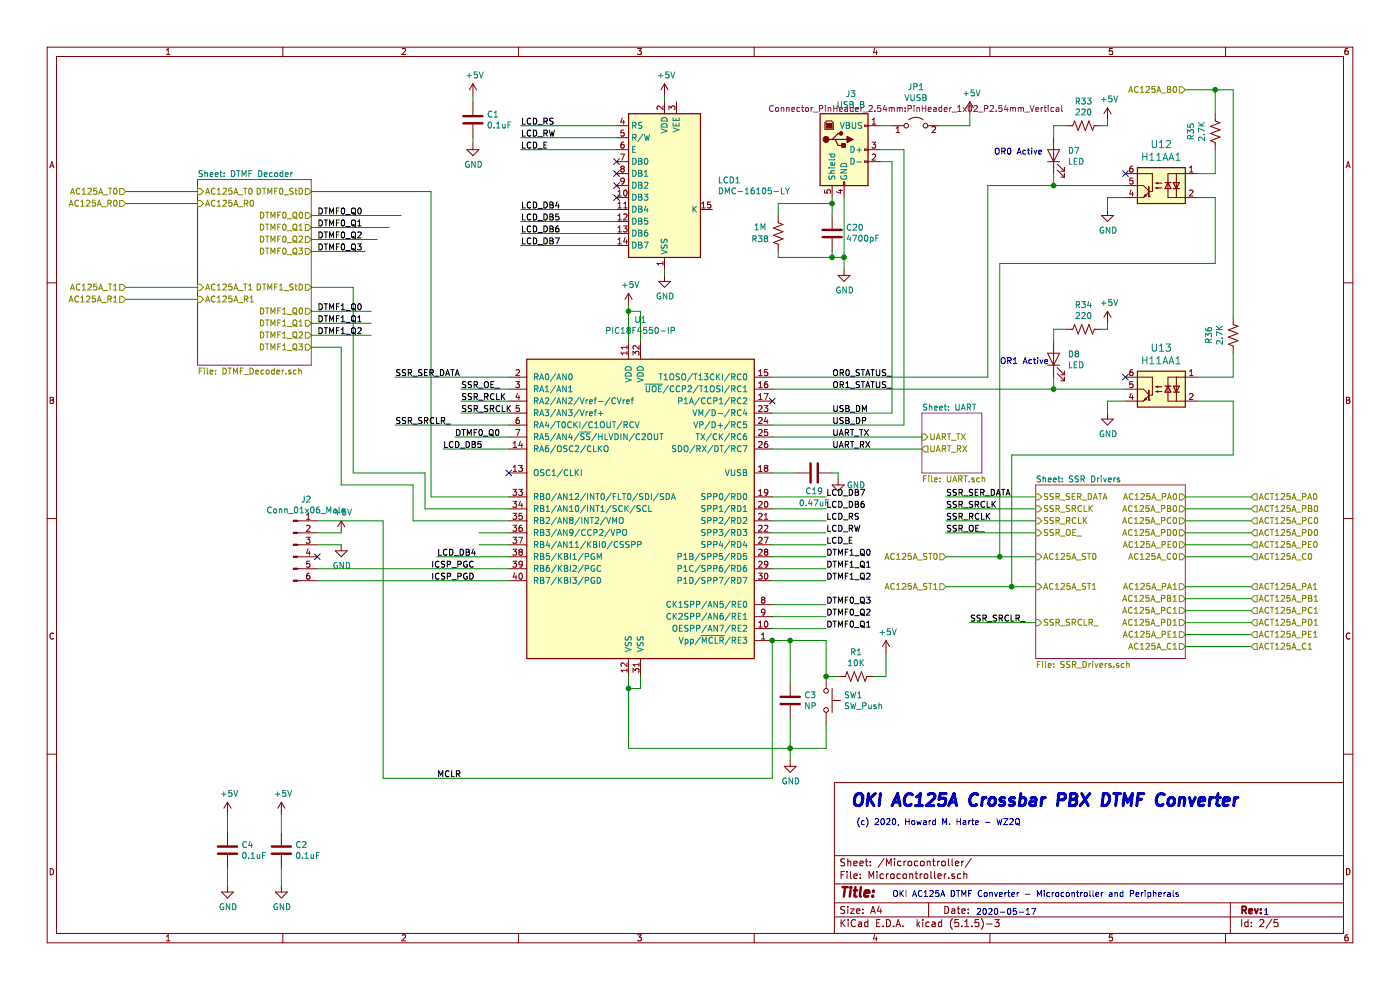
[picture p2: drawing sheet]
EESchema Schematic File Version 4
EELAYER 30 0
EELAYER END
$Descr A4 11693 8268
encoding utf-8
Sheet 2 5
Title ""
Date ""
Rev ""
Comp ""
Comment1 ""
Comment2 ""
Comment3 ""
Comment4 ""
$EndDescr
$Comp
L power:+5V #PWR?
U 1 1
P 3950 800
AR Path="/5EC2B51D" Ref="#PWR?"  Part="1" 
AR Path="/5EBEBADD/5EC2B51D" Ref="#PWR01"  Part="1" 
F 0 "#PWR01" H 3950 650 50  0001 C CNN
F 1 "+5V" H 3965 973 50  0000 C CNN
F 2 "" H 3950 800 50  0001 C CNN
F 3 "" H 3950 800 50  0001 C CNN
	1    3950 800 
	1    0    0    -1  
$EndComp
$Comp
L MCU_Microchip_PIC18:PIC18F4550-IP U?
U 1 1
P 5350 4250
AR Path="/5EC2B523" Ref="U?"  Part="1" 
AR Path="/5EBEBADD/5EC2B523" Ref="U1"  Part="1" 
F 0 "U1" H 5350 5831 50  0000 C CNN
F 1 "PIC18F4550-IP" H 5350 5740 50  0000 C CNN
F 2 "Package_DIP:DIP-40_W15.24mm" H 5350 4450 50  0001 C CIN
F 3 "http://ww1.microchip.com/downloads/en/DeviceDoc/39760d.pdf" H 5350 4000 50  0001 C CNN
	1    5350 4250
	1    0    0    -1  
$EndComp
Wire Wire Line
	6450 3450 7450 3450
Wire Wire Line
	6450 5350 6600 5350
$Comp
L Switch:SW_Push SW?
U 1 1
P 6900 5850
AR Path="/5EC2B52B" Ref="SW?"  Part="1" 
AR Path="/5EBEBADD/5EC2B52B" Ref="SW1"  Part="1" 
F 0 "SW1" V 6854 5998 50  0000 L CNN
F 1 "SW_Push" V 6945 5998 50  0000 L CNN
F 2 "Button_Switch_THT:SW_PUSH_6mm" H 6900 6050 50  0001 C CNN
F 3 "" H 6900 6050 50  0001 C CNN
	1    6900 5850
	0    1    1    0   
$EndComp
Wire Wire Line
	5250 5650 5250 5750
Wire Wire Line
	5250 6250 6600 6250
Wire Wire Line
	5350 5650 5350 5750
Wire Wire Line
	5350 5750 5250 5750
Connection ~ 5250 5750
Wire Wire Line
	5250 5750 5250 6250
$Comp
L Device:C C?
U 1 1
P 6600 5850
AR Path="/5EC2B537" Ref="C?"  Part="1" 
AR Path="/5EBEBADD/5EC2B537" Ref="C3"  Part="1" 
F 0 "C3" H 6715 5896 50  0000 L CNN
F 1 "NP" H 6715 5805 50  0000 L CNN
F 2 "Capacitor_THT:C_Disc_D3.0mm_W1.6mm_P2.50mm" H 6638 5700 50  0001 C CNN
F 3 "~" H 6600 5850 50  0001 C CNN
	1    6600 5850
	1    0    0    -1  
$EndComp
Wire Wire Line
	6600 5350 6900 5350
Wire Wire Line
	6900 5350 6900 5650
Connection ~ 6600 5350
Wire Wire Line
	6600 5350 6600 5700
Wire Wire Line
	6600 6000 6600 6250
Wire Wire Line
	6600 6250 6900 6250
Wire Wire Line
	6900 6250 6900 6050
Connection ~ 6600 6250
$Comp
L Device:R_US R?
U 1 1
P 7150 5650
AR Path="/5EC2B545" Ref="R?"  Part="1" 
AR Path="/5EBEBADD/5EC2B545" Ref="R1"  Part="1" 
F 0 "R1" V 6945 5650 50  0000 C CNN
F 1 "10K" V 7036 5650 50  0000 C CNN
F 2 "Resistor_THT:R_Axial_DIN0207_L6.3mm_D2.5mm_P7.62mm_Horizontal" V 7190 5640 50  0001 C CNN
F 3 "~" H 7150 5650 50  0001 C CNN
	1    7150 5650
	0    1    1    0   
$EndComp
Wire Wire Line
	7400 5650 7300 5650
Wire Wire Line
	7400 5450 7400 5650
$Comp
L Connector:Conn_01x06_Male J?
U 1 1
P 2450 4550
AR Path="/5EC2B556" Ref="J?"  Part="1" 
AR Path="/5EBEBADD/5EC2B556" Ref="J2"  Part="1" 
F 0 "J2" H 2558 4931 50  0000 C CNN
F 1 "Conn_01x06_Male" H 2558 4840 50  0000 C CNN
F 2 "Connector_PinHeader_2.54mm:PinHeader_1x06_P2.54mm_Vertical" H 2450 4550 50  0001 C CNN
F 3 "~" H 2450 4550 50  0001 C CNN
	1    2450 4550
	1    0    0    -1  
$EndComp
$Comp
L power:GND #PWR?
U 1 1
P 2850 4550
AR Path="/5EC2B55C" Ref="#PWR?"  Part="1" 
AR Path="/5EBEBADD/5EC2B55C" Ref="#PWR06"  Part="1" 
F 0 "#PWR06" H 2850 4300 50  0001 C CNN
F 1 "GND" H 2855 4377 50  0000 C CNN
F 2 "" H 2850 4550 50  0001 C CNN
F 3 "" H 2850 4550 50  0001 C CNN
	1    2850 4550
	1    0    0    -1  
$EndComp
Wire Wire Line
	2650 4550 2850 4550
$Comp
L power:+5V #PWR?
U 1 1
P 7400 5450
AR Path="/5EC2B563" Ref="#PWR?"  Part="1" 
AR Path="/5EBEBADD/5EC2B563" Ref="#PWR09"  Part="1" 
F 0 "#PWR09" H 7400 5300 50  0001 C CNN
F 1 "+5V" H 7415 5623 50  0000 C CNN
F 2 "" H 7400 5450 50  0001 C CNN
F 3 "" H 7400 5450 50  0001 C CNN
	1    7400 5450
	1    0    0    -1  
$EndComp
$Comp
L power:+5V #PWR?
U 1 1
P 2850 4450
AR Path="/5EC2B569" Ref="#PWR?"  Part="1" 
AR Path="/5EBEBADD/5EC2B569" Ref="#PWR05"  Part="1" 
F 0 "#PWR05" H 2850 4300 50  0001 C CNN
F 1 "+5V" H 2865 4623 50  0000 C CNN
F 2 "" H 2850 4450 50  0001 C CNN
F 3 "" H 2850 4450 50  0001 C CNN
	1    2850 4450
	1    0    0    -1  
$EndComp
Wire Wire Line
	2850 4450 2650 4450
Wire Wire Line
	2650 4850 4250 4850
Wire Wire Line
	2650 4750 4250 4750
Wire Wire Line
	2650 4350 3200 4350
Wire Wire Line
	3200 4350 3200 6500
Wire Wire Line
	3200 6500 6450 6500
Wire Wire Line
	6450 6500 6450 5350
Connection ~ 6450 5350
$Comp
L Device:C C?
U 1 1
P 3950 1000
AR Path="/5EC2B577" Ref="C?"  Part="1" 
AR Path="/5EBEBADD/5EC2B577" Ref="C1"  Part="1" 
F 0 "C1" H 4065 1046 50  0000 L CNN
F 1 "0.1uF" H 4065 955 50  0000 L CNN
F 2 "Capacitor_THT:C_Disc_D3.0mm_W2.0mm_P2.50mm" H 3988 850 50  0001 C CNN
F 3 "https://www.digikey.com/product-detail/en/vishay-bc-components/K104Z15Y5VE5TL2/BC1148CT-ND/286770" H 3950 1000 50  0001 C CNN
	1    3950 1000
	1    0    0    -1  
$EndComp
$Comp
L power:GND #PWR?
U 1 1
P 3950 1200
AR Path="/5EC2B57D" Ref="#PWR?"  Part="1" 
AR Path="/5BA49F1B/5EC2B57D" Ref="#PWR?"  Part="1" 
AR Path="/5EBEBADD/5EC2B57D" Ref="#PWR02"  Part="1" 
F 0 "#PWR02" H 3950 950 50  0001 C CNN
F 1 "GND" H 3955 1027 50  0000 C CNN
F 2 "" H 3950 1200 50  0001 C CNN
F 3 "" H 3950 1200 50  0001 C CNN
	1    3950 1200
	1    0    0    -1  
$EndComp
Wire Wire Line
	3950 850  3950 800 
Wire Wire Line
	3950 1150 3950 1200
$Comp
L Device:C C?
U 1 1
P 2350 7100
AR Path="/5EC2B58B" Ref="C?"  Part="1" 
AR Path="/5EBEBADD/5EC2B58B" Ref="C2"  Part="1" 
F 0 "C2" H 2465 7146 50  0000 L CNN
F 1 "0.1uF" H 2465 7055 50  0000 L CNN
F 2 "Capacitor_THT:C_Disc_D3.0mm_W2.0mm_P2.50mm" H 2388 6950 50  0001 C CNN
F 3 "https://www.digikey.com/product-detail/en/vishay-bc-components/K104Z15Y5VE5TL2/BC1148CT-ND/286770" H 2350 7100 50  0001 C CNN
	1    2350 7100
	1    0    0    -1  
$EndComp
$Comp
L power:GND #PWR?
U 1 1
P 2350 7400
AR Path="/5EC2B591" Ref="#PWR?"  Part="1" 
AR Path="/5BA49F1B/5EC2B591" Ref="#PWR?"  Part="1" 
AR Path="/5EBEBADD/5EC2B591" Ref="#PWR04"  Part="1" 
F 0 "#PWR04" H 2350 7150 50  0001 C CNN
F 1 "GND" H 2355 7227 50  0000 C CNN
F 2 "" H 2350 7400 50  0001 C CNN
F 3 "" H 2350 7400 50  0001 C CNN
	1    2350 7400
	1    0    0    -1  
$EndComp
Wire Wire Line
	2350 7250 2350 7400
Wire Wire Line
	7550 3550 6450 3550
Wire Wire Line
	7000 5650 6900 5650
Connection ~ 6900 5650
Wire Wire Line
	4000 4550 4250 4550
Wire Wire Line
	4000 4450 4250 4450
NoConn ~ 2650 4650
Text Label 6950 3650 0    50   ~ 0
UART_TX
Text Label 6950 3750 0    50   ~ 0
UART_RX
Wire Wire Line
	7450 1350 7450 3450
Wire Wire Line
	7550 1250 7550 3550
Text Label 6950 3450 0    50   ~ 0
USB_DM
Text Label 6950 3550 0    50   ~ 0
USB_DP
Text Label 3600 4750 0    50   ~ 0
ICSP_PGC
Text Label 3600 4850 0    50   ~ 0
ICSP_PGD
Text Label 3650 6500 0    50   ~ 0
MCLR
$Comp
L power:GND #PWR?
U 1 1
P 6600 6350
AR Path="/5EC2B5DC" Ref="#PWR?"  Part="1" 
AR Path="/5BA49F1B/5EC2B5DC" Ref="#PWR?"  Part="1" 
AR Path="/5EBEBADD/5EC2B5DC" Ref="#PWR07"  Part="1" 
F 0 "#PWR07" H 6600 6100 50  0001 C CNN
F 1 "GND" H 6605 6177 50  0000 C CNN
F 2 "" H 6600 6350 50  0001 C CNN
F 3 "" H 6600 6350 50  0001 C CNN
	1    6600 6350
	1    0    0    -1  
$EndComp
Wire Wire Line
	6600 6250 6600 6350
Wire Wire Line
	7450 1350 7350 1350
$Comp
L Connector:USB_B J?
U 1 1
P 7050 1250
AR Path="/5EC2F7FD" Ref="J?"  Part="1" 
AR Path="/5EBEBADD/5EC2F7FD" Ref="J3"  Part="1" 
F 0 "J3" H 7107 1717 50  0000 C CNN
F 1 "USB_B" H 7107 1626 50  0000 C CNN
F 2 "Connector_USB:USB_B_OST_USB-B1HSxx_Horizontal" H 7200 1200 50  0001 C CNN
F 3 " ~" H 7200 1200 50  0001 C CNN
	1    7050 1250
	1    0    0    -1  
$EndComp
Wire Wire Line
	7350 1250 7550 1250
$Comp
L power:+5V #PWR?
U 1 1
P 1900 6800
AR Path="/5EC3851F" Ref="#PWR?"  Part="1" 
AR Path="/5EBEBADD/5EC3851F" Ref="#PWR010"  Part="1" 
F 0 "#PWR010" H 1900 6650 50  0001 C CNN
F 1 "+5V" H 1915 6973 50  0000 C CNN
F 2 "" H 1900 6800 50  0001 C CNN
F 3 "" H 1900 6800 50  0001 C CNN
	1    1900 6800
	1    0    0    -1  
$EndComp
$Comp
L Device:C C?
U 1 1
P 1900 7100
AR Path="/5EC38525" Ref="C?"  Part="1" 
AR Path="/5EBEBADD/5EC38525" Ref="C4"  Part="1" 
F 0 "C4" H 2015 7146 50  0000 L CNN
F 1 "0.1uF" H 2015 7055 50  0000 L CNN
F 2 "Capacitor_THT:C_Disc_D3.0mm_W2.0mm_P2.50mm" H 1938 6950 50  0001 C CNN
F 3 "https://www.digikey.com/product-detail/en/vishay-bc-components/K104Z15Y5VE5TL2/BC1148CT-ND/286770" H 1900 7100 50  0001 C CNN
	1    1900 7100
	1    0    0    -1  
$EndComp
$Comp
L power:GND #PWR?
U 1 1
P 1900 7400
AR Path="/5EC3852B" Ref="#PWR?"  Part="1" 
AR Path="/5BA49F1B/5EC3852B" Ref="#PWR?"  Part="1" 
AR Path="/5EBEBADD/5EC3852B" Ref="#PWR011"  Part="1" 
F 0 "#PWR011" H 1900 7150 50  0001 C CNN
F 1 "GND" H 1905 7227 50  0000 C CNN
F 2 "" H 1900 7400 50  0001 C CNN
F 3 "" H 1900 7400 50  0001 C CNN
	1    1900 7400
	1    0    0    -1  
$EndComp
Wire Wire Line
	1900 6950 1900 6800
Wire Wire Line
	1900 7250 1900 7400
$Sheet
S 1650 1500 950  1550
U 5EC472FB
F0 "DTMF Decoder" 50
F1 "DTMF_Decoder.sch" 50
F2 "DTMF0_Q3" O R 2600 2100 50 
F3 "DTMF0_Q2" O R 2600 2000 50 
F4 "DTMF0_Q1" O R 2600 1900 50 
F5 "DTMF0_Q0" O R 2600 1800 50 
F6 "DTMF0_StD" O R 2600 1600 50 
F7 "DTMF1_Q3" O R 2600 2900 50 
F8 "DTMF1_Q2" O R 2600 2800 50 
F9 "DTMF1_Q1" O R 2600 2700 50 
F10 "DTMF1_Q0" O R 2600 2600 50 
F11 "DTMF1_StD" O R 2600 2400 50 
F12 "AC125A_T0" I L 1650 1600 50 
F13 "AC125A_R0" I L 1650 1700 50 
F14 "AC125A_T1" I L 1650 2400 50 
F15 "AC125A_R1" I L 1650 2500 50 
$EndSheet
Wire Wire Line
	4250 4250 3550 4250
Wire Wire Line
	2950 2400 2600 2400
Wire Wire Line
	2600 1800 3350 1800
Wire Wire Line
	2600 1900 3250 1900
Wire Wire Line
	2600 2000 3150 2000
Wire Wire Line
	2600 2100 3050 2100
Wire Wire Line
	2600 2900 2850 2900
Wire Wire Line
	3450 4350 4250 4350
$Sheet
S 8650 4050 1250 1450
U 5ECC2A81
F0 "SSR Drivers" 50
F1 "SSR_Drivers.sch" 50
F2 "SSR_RCLK" I L 8650 4350 50 
F3 "SSR_OE_" I L 8650 4450 50 
F4 "AC125A_ST0" I L 8650 4650 50 
F5 "AC125A_ST1" I L 8650 4900 50 
F6 "AC125A_PA0" O R 9900 4150 50 
F7 "AC125A_PB0" O R 9900 4250 50 
F8 "AC125A_PC0" O R 9900 4350 50 
F9 "AC125A_PD0" O R 9900 4450 50 
F10 "AC125A_PE0" O R 9900 4550 50 
F11 "AC125A_C0" O R 9900 4650 50 
F12 "AC125A_PA1" O R 9900 4900 50 
F13 "AC125A_PB1" O R 9900 5000 50 
F14 "AC125A_PC1" O R 9900 5100 50 
F15 "AC125A_PD1" O R 9900 5200 50 
F16 "AC125A_PE1" O R 9900 5300 50 
F17 "AC125A_C1" O R 9900 5400 50 
F18 "SSR_SRCLR_" I L 8650 5200 50 
F19 "SSR_SER_DATA" I L 8650 4150 50 
F20 "SSR_SRCLK" I L 8650 4250 50 
$EndSheet
Text HLabel 1050 1600 0    50   Input ~ 0
AC125A_T0
Wire Wire Line
	1050 1600 1650 1600
Text HLabel 1050 1700 0    50   Input ~ 0
AC125A_R0
Wire Wire Line
	1050 1700 1650 1700
Text HLabel 1050 2400 0    50   Input ~ 0
AC125A_T1
Wire Wire Line
	1050 2400 1650 2400
Text HLabel 1050 2500 0    50   Input ~ 0
AC125A_R1
Wire Wire Line
	1050 2500 1650 2500
Text HLabel 7900 4650 0    50   Input ~ 0
AC125A_ST0
Text HLabel 7900 4900 0    50   Input ~ 0
AC125A_ST1
Wire Wire Line
	7900 4900 8450 4900
Wire Wire Line
	9900 4150 10450 4150
Text HLabel 10450 4150 2    50   Input ~ 0
ACT125A_PA0
Wire Wire Line
	9900 4250 10450 4250
Text HLabel 10450 4250 2    50   Input ~ 0
ACT125A_PB0
Wire Wire Line
	9900 4350 10450 4350
Text HLabel 10450 4350 2    50   Input ~ 0
ACT125A_PC0
Wire Wire Line
	9900 4450 10450 4450
Text HLabel 10450 4450 2    50   Input ~ 0
ACT125A_PD0
Wire Wire Line
	9900 4550 10450 4550
Text HLabel 10450 4550 2    50   Input ~ 0
ACT125A_PE0
Wire Wire Line
	9900 4650 10450 4650
Text HLabel 10450 4650 2    50   Input ~ 0
ACT125A_C0
Wire Wire Line
	9900 4900 10450 4900
Text HLabel 10450 4900 2    50   Input ~ 0
ACT125A_PA1
Wire Wire Line
	9900 5000 10450 5000
Text HLabel 10450 5000 2    50   Input ~ 0
ACT125A_PB1
Wire Wire Line
	9900 5100 10450 5100
Text HLabel 10450 5100 2    50   Input ~ 0
ACT125A_PC1
Wire Wire Line
	9900 5200 10450 5200
Text HLabel 10450 5200 2    50   Input ~ 0
ACT125A_PD1
Wire Wire Line
	9900 5300 10450 5300
Text HLabel 10450 5300 2    50   Input ~ 0
ACT125A_PE1
Wire Wire Line
	9900 5400 10450 5400
Text HLabel 10450 5400 2    50   Input ~ 0
ACT125A_C1
$Comp
L Isolator:H11AA1 U?
U 1 1
P 9700 1550
AR Path="/5EFD65FF" Ref="U?"  Part="1" 
AR Path="/5BA4B80D/5EFD65FF" Ref="U?"  Part="1" 
AR Path="/5EBEBADD/5EFD65FF" Ref="U12"  Part="1" 
F 0 "U12" H 9700 1897 60  0000 C CNN
F 1 "H11AA1" H 9700 1791 60  0000 C CNN
F 2 "Package_DIP:DIP-6_W7.62mm" H 9900 1750 60  0001 L CNN
F 3 "http://www.onsemi.com/pub/Collateral/H11AA4M-D.pdf" H 9900 1850 60  0001 L CNN
F 4 "H11AA1M-ND" H 9900 1950 60  0001 L CNN "Digi-Key_PN"
F 5 "H11AA1" H 9900 2050 60  0001 L CNN "MPN"
F 6 "Isolators" H 9900 2150 60  0001 L CNN "Category"
F 7 "Optoisolators - Transistor, Photovoltaic Output" H 9900 2250 60  0001 L CNN "Family"
F 8 "http://www.onsemi.com/pub/Collateral/H11AA4M-D.pdf" H 9900 2350 60  0001 L CNN "DK_Datasheet_Link"
F 9 "https://www.digikey.com/product-detail/en/on-semiconductor/H11AA1M/H11AA1M-ND/1053602" H 9900 2450 60  0001 L CNN "DK_Detail_Page"
F 10 "OPTOISO 4.17KV TRANS W/BASE 6DIP" H 9900 2550 60  0001 L CNN "Description"
F 11 "ON Semiconductor" H 9900 2650 60  0001 L CNN "Manufacturer"
F 12 "Active" H 9900 2750 60  0001 L CNN "Status"
	1    9700 1550
	-1   0    0    -1  
$EndComp
$Comp
L power:GND #PWR0101
U 1 1
P 9250 1750
F 0 "#PWR0101" H 9250 1500 50  0001 C CNN
F 1 "GND" H 9255 1577 50  0000 C CNN
F 2 "" H 9250 1750 50  0001 C CNN
F 3 "" H 9250 1750 50  0001 C CNN
	1    9250 1750
	1    0    0    -1  
$EndComp
NoConn ~ 9400 1450
$Comp
L Device:R_US R?
U 1 1
P 9050 1050
AR Path="/5BAA648F/5EFD6612" Ref="R?"  Part="1" 
AR Path="/5BA4B80D/5EFD6612" Ref="R?"  Part="1" 
AR Path="/5EBEBADD/5EFD6612" Ref="R33"  Part="1" 
F 0 "R33" V 8845 1050 50  0000 C CNN
F 1 "220" V 8936 1050 50  0000 C CNN
F 2 "Resistor_THT:R_Axial_DIN0207_L6.3mm_D2.5mm_P7.62mm_Horizontal" V 9090 1040 50  0001 C CNN
F 3 "~" H 9050 1050 50  0001 C CNN
	1    9050 1050
	0    1    1    0   
$EndComp
$Comp
L Device:LED D?
U 1 1
P 8800 1300
AR Path="/5BAA648F/5EFD6618" Ref="D?"  Part="1" 
AR Path="/5BA4B80D/5EFD6618" Ref="D?"  Part="1" 
AR Path="/5EBEBADD/5EFD6618" Ref="D7"  Part="1" 
F 0 "D7" V 8838 1183 50  0000 R CNN
F 1 "LED" V 8747 1183 50  0000 R CNN
F 2 "LED_THT:LED_D5.0mm" H 8800 1300 50  0001 C CNN
F 3 "~" H 8800 1300 50  0001 C CNN
	1    8800 1300
	0    -1   -1   0   
$EndComp
Wire Wire Line
	8800 1550 8800 1450
Wire Wire Line
	8800 1150 8800 1050
Wire Wire Line
	8800 1050 8900 1050
$Comp
L power:+5V #PWR?
U 1 1
P 9250 1000
AR Path="/5BAA648F/5EFD6621" Ref="#PWR?"  Part="1" 
AR Path="/5BA4B80D/5EFD6621" Ref="#PWR?"  Part="1" 
AR Path="/5EBEBADD/5EFD6621" Ref="#PWR0102"  Part="1" 
F 0 "#PWR0102" H 9250 850 50  0001 C CNN
F 1 "+5V" H 9265 1173 50  0000 C CNN
F 2 "" H 9250 1000 50  0001 C CNN
F 3 "" H 9250 1000 50  0001 C CNN
	1    9250 1000
	1    0    0    -1  
$EndComp
Wire Wire Line
	9200 1050 9250 1050
Wire Wire Line
	9250 1050 9250 1000
Connection ~ 8800 1550
Wire Wire Line
	8800 1550 9400 1550
$Comp
L Device:R_US R?
U 1 1
P 10150 1100
AR Path="/5BAA648F/5F00206F" Ref="R?"  Part="1" 
AR Path="/5BA4B80D/5F00206F" Ref="R?"  Part="1" 
AR Path="/5EBEBADD/5F00206F" Ref="R35"  Part="1" 
F 0 "R35" V 9945 1100 50  0000 C CNN
F 1 "2.7K" V 10036 1100 50  0000 C CNN
F 2 "Resistor_THT:R_Axial_DIN0207_L6.3mm_D2.5mm_P7.62mm_Horizontal" V 10190 1090 50  0001 C CNN
F 3 "~" H 10150 1100 50  0001 C CNN
	1    10150 1100
	1    0    0    -1  
$EndComp
Wire Wire Line
	10150 950  10150 750 
Wire Wire Line
	10000 1450 10150 1450
Wire Wire Line
	10150 1250 10150 1450
Wire Wire Line
	10000 1650 10150 1650
Wire Wire Line
	10150 1650 10150 2200
Wire Wire Line
	7900 4650 8350 4650
$Comp
L Isolator:H11AA1 U?
U 1 1
P 9700 3250
AR Path="/5F02D65E" Ref="U?"  Part="1" 
AR Path="/5BA4B80D/5F02D65E" Ref="U?"  Part="1" 
AR Path="/5EBEBADD/5F02D65E" Ref="U13"  Part="1" 
F 0 "U13" H 9700 3597 60  0000 C CNN
F 1 "H11AA1" H 9700 3491 60  0000 C CNN
F 2 "Package_DIP:DIP-6_W7.62mm" H 9900 3450 60  0001 L CNN
F 3 "http://www.onsemi.com/pub/Collateral/H11AA4M-D.pdf" H 9900 3550 60  0001 L CNN
F 4 "H11AA1M-ND" H 9900 3650 60  0001 L CNN "Digi-Key_PN"
F 5 "H11AA1" H 9900 3750 60  0001 L CNN "MPN"
F 6 "Isolators" H 9900 3850 60  0001 L CNN "Category"
F 7 "Optoisolators - Transistor, Photovoltaic Output" H 9900 3950 60  0001 L CNN "Family"
F 8 "http://www.onsemi.com/pub/Collateral/H11AA4M-D.pdf" H 9900 4050 60  0001 L CNN "DK_Datasheet_Link"
F 9 "https://www.digikey.com/product-detail/en/on-semiconductor/H11AA1M/H11AA1M-ND/1053602" H 9900 4150 60  0001 L CNN "DK_Detail_Page"
F 10 "OPTOISO 4.17KV TRANS W/BASE 6DIP" H 9900 4250 60  0001 L CNN "Description"
F 11 "ON Semiconductor" H 9900 4350 60  0001 L CNN "Manufacturer"
F 12 "Active" H 9900 4450 60  0001 L CNN "Status"
	1    9700 3250
	-1   0    0    -1  
$EndComp
$Comp
L power:GND #PWR0103
U 1 1
P 9250 3450
F 0 "#PWR0103" H 9250 3200 50  0001 C CNN
F 1 "GND" H 9255 3277 50  0000 C CNN
F 2 "" H 9250 3450 50  0001 C CNN
F 3 "" H 9250 3450 50  0001 C CNN
	1    9250 3450
	1    0    0    -1  
$EndComp
Wire Wire Line
	9250 3450 9250 3350
Wire Wire Line
	9250 3350 9400 3350
NoConn ~ 9400 3150
$Comp
L Device:R_US R?
U 1 1
P 9050 2750
AR Path="/5BAA648F/5F02D66F" Ref="R?"  Part="1" 
AR Path="/5BA4B80D/5F02D66F" Ref="R?"  Part="1" 
AR Path="/5EBEBADD/5F02D66F" Ref="R34"  Part="1" 
F 0 "R34" V 8845 2750 50  0000 C CNN
F 1 "220" V 8936 2750 50  0000 C CNN
F 2 "Resistor_THT:R_Axial_DIN0207_L6.3mm_D2.5mm_P7.62mm_Horizontal" V 9090 2740 50  0001 C CNN
F 3 "~" H 9050 2750 50  0001 C CNN
	1    9050 2750
	0    1    1    0   
$EndComp
$Comp
L Device:LED D?
U 1 1
P 8800 3000
AR Path="/5BAA648F/5F02D675" Ref="D?"  Part="1" 
AR Path="/5BA4B80D/5F02D675" Ref="D?"  Part="1" 
AR Path="/5EBEBADD/5F02D675" Ref="D8"  Part="1" 
F 0 "D8" V 8838 2883 50  0000 R CNN
F 1 "LED" V 8747 2883 50  0000 R CNN
F 2 "LED_THT:LED_D5.0mm" H 8800 3000 50  0001 C CNN
F 3 "~" H 8800 3000 50  0001 C CNN
	1    8800 3000
	0    -1   -1   0   
$EndComp
Wire Wire Line
	8800 3250 8800 3150
Wire Wire Line
	8800 2850 8800 2750
Wire Wire Line
	8800 2750 8900 2750
$Comp
L power:+5V #PWR?
U 1 1
P 9250 2700
AR Path="/5BAA648F/5F02D67E" Ref="#PWR?"  Part="1" 
AR Path="/5BA4B80D/5F02D67E" Ref="#PWR?"  Part="1" 
AR Path="/5EBEBADD/5F02D67E" Ref="#PWR0104"  Part="1" 
F 0 "#PWR0104" H 9250 2550 50  0001 C CNN
F 1 "+5V" H 9265 2873 50  0000 C CNN
F 2 "" H 9250 2700 50  0001 C CNN
F 3 "" H 9250 2700 50  0001 C CNN
	1    9250 2700
	1    0    0    -1  
$EndComp
Wire Wire Line
	9200 2750 9250 2750
Wire Wire Line
	9250 2750 9250 2700
Wire Wire Line
	8800 3250 9400 3250
$Comp
L Device:R_US R?
U 1 1
P 10300 2800
AR Path="/5BAA648F/5F02D688" Ref="R?"  Part="1" 
AR Path="/5BA4B80D/5F02D688" Ref="R?"  Part="1" 
AR Path="/5EBEBADD/5F02D688" Ref="R36"  Part="1" 
F 0 "R36" V 10095 2800 50  0000 C CNN
F 1 "2.7K" V 10186 2800 50  0000 C CNN
F 2 "Resistor_THT:R_Axial_DIN0207_L6.3mm_D2.5mm_P7.62mm_Horizontal" V 10340 2790 50  0001 C CNN
F 3 "~" H 10300 2800 50  0001 C CNN
	1    10300 2800
	1    0    0    -1  
$EndComp
Wire Wire Line
	10000 3150 10300 3150
Wire Wire Line
	10300 2950 10300 3150
Wire Wire Line
	10000 3350 10300 3350
Wire Wire Line
	10300 3350 10300 3800
Wire Wire Line
	8350 4650 8350 2200
Wire Wire Line
	8350 2200 10150 2200
Connection ~ 8350 4650
Wire Wire Line
	8350 4650 8650 4650
Wire Wire Line
	8450 4900 8450 3800
Wire Wire Line
	8450 3800 10300 3800
Connection ~ 8450 4900
Wire Wire Line
	8450 4900 8650 4900
Connection ~ 8800 3250
Wire Wire Line
	6450 3250 8800 3250
Wire Wire Line
	6450 3150 8250 3150
Wire Wire Line
	8250 3150 8250 1550
Wire Wire Line
	8250 1550 8800 1550
Wire Wire Line
	10300 750  10150 750 
Wire Wire Line
	10300 750  10300 2650
Connection ~ 10150 750 
Text HLabel 9900 750  0    50   Input ~ 0
AC125A_B0
Wire Wire Line
	9900 750  10150 750 
Wire Wire Line
	2350 6950 2350 6800
$Comp
L power:+5V #PWR?
U 1 1
P 2350 6800
AR Path="/5EC2B585" Ref="#PWR?"  Part="1" 
AR Path="/5EBEBADD/5EC2B585" Ref="#PWR03"  Part="1" 
F 0 "#PWR03" H 2350 6650 50  0001 C CNN
F 1 "+5V" H 2365 6973 50  0000 C CNN
F 2 "" H 2350 6800 50  0001 C CNN
F 3 "" H 2350 6800 50  0001 C CNN
	1    2350 6800
	1    0    0    -1  
$EndComp
$Comp
L power:+5V #PWR?
U 1 1
P 5250 2550
AR Path="/5ECBDD29" Ref="#PWR?"  Part="1" 
AR Path="/5EBEBADD/5ECBDD29" Ref="#PWR0105"  Part="1" 
F 0 "#PWR0105" H 5250 2400 50  0001 C CNN
F 1 "+5V" H 5265 2723 50  0000 C CNN
F 2 "" H 5250 2550 50  0001 C CNN
F 3 "" H 5250 2550 50  0001 C CNN
	1    5250 2550
	1    0    0    -1  
$EndComp
Wire Wire Line
	5250 2550 5250 2600
Wire Wire Line
	5250 2600 5350 2600
Wire Wire Line
	5350 2600 5350 2850
Connection ~ 5250 2600
Wire Wire Line
	5250 2600 5250 2850
Wire Wire Line
	6450 5050 6900 5050
Text Label 6900 5050 0    50   ~ 0
DTMF0_Q3
Text Label 2650 2100 0    50   ~ 0
DTMF0_Q3
Text Label 2650 2000 0    50   ~ 0
DTMF0_Q2
Text Label 2650 1900 0    50   ~ 0
DTMF0_Q1
Text Label 2650 1800 0    50   ~ 0
DTMF0_Q0
Wire Wire Line
	6450 5150 6900 5150
Wire Wire Line
	6450 5250 6900 5250
Text Label 6900 5150 0    50   ~ 0
DTMF0_Q2
Text Label 6900 5250 0    50   ~ 0
DTMF0_Q1
Wire Wire Line
	4250 3650 3800 3650
Text Label 3800 3650 0    50   ~ 0
DTMF0_Q0
Wire Wire Line
	2600 2700 3100 2700
Text Label 2650 2700 0    50   ~ 0
DTMF1_Q1
Wire Wire Line
	3100 2600 2600 2600
Text Label 2650 2600 0    50   ~ 0
DTMF1_Q0
Wire Wire Line
	6900 4850 6450 4850
Text Label 6900 4850 0    50   ~ 0
DTMF1_Q2
Wire Wire Line
	6900 4750 6450 4750
Text Label 6900 4750 0    50   ~ 0
DTMF1_Q1
Wire Wire Line
	6900 4650 6450 4650
Text Label 6900 4650 0    50   ~ 0
DTMF1_Q0
Wire Wire Line
	3100 2800 2600 2800
Text Label 2650 2800 0    50   ~ 0
DTMF1_Q2
Wire Wire Line
	4250 3150 3300 3150
Text Label 3300 3550 0    50   ~ 0
SSR_SRCLR_
Text Label 8100 5200 0    50   ~ 0
SSR_SRCLR_
Wire Wire Line
	8100 5200 8650 5200
Wire Wire Line
	3850 3350 4250 3350
Wire Wire Line
	3850 3450 4250 3450
Wire Wire Line
	3300 3550 4250 3550
Text Label 6950 3150 0    50   ~ 0
OR0_STATUS_
Text Label 6950 3250 0    50   ~ 0
OR1_STATUS_
Text Label 3850 3250 0    50   ~ 0
SSR_OE_
Wire Wire Line
	3850 3250 4250 3250
Wire Wire Line
	2950 3950 3550 3950
Wire Wire Line
	3550 3950 3550 4250
Wire Wire Line
	2950 2400 2950 3950
Wire Wire Line
	3450 4350 3450 4050
Wire Wire Line
	3450 4050 2850 4050
Wire Wire Line
	2850 2900 2850 4050
$Comp
L power:GND #PWR?
U 1 1
P 7000 4000
AR Path="/5EC6ECC1" Ref="#PWR?"  Part="1" 
AR Path="/5BA49F1B/5EC6ECC1" Ref="#PWR?"  Part="1" 
AR Path="/5EBEBADD/5EC6ECC1" Ref="#PWR0110"  Part="1" 
F 0 "#PWR0110" H 7000 3750 50  0001 C CNN
F 1 "GND" H 7150 3950 50  0000 C CNN
F 2 "" H 7000 4000 50  0001 C CNN
F 3 "" H 7000 4000 50  0001 C CNN
	1    7000 4000
	1    0    0    -1  
$EndComp
$Comp
L Device:C C19
U 1 1
P 6800 3950
F 0 "C19" V 6950 3950 50  0000 C CNN
F 1 "0.47uF" V 7050 3950 50  0000 C CNN
F 2 "Capacitor_THT:C_Disc_D3.0mm_W1.6mm_P2.50mm" H 6838 3800 50  0001 C CNN
F 3 "https://www.digikey.com/product-detail/en/vishay-bc-components/K474Z20Y5VE5TL2/BC1150CT-ND/286772" H 6800 3950 50  0001 C CNN
	1    6800 3950
	0    1    1    0   
$EndComp
Wire Wire Line
	6950 3950 7000 3950
Wire Wire Line
	7000 3950 7000 4000
Wire Wire Line
	6450 3950 6650 3950
NoConn ~ 4250 3950
$Sheet
S 7700 3450 500  500 
U 5ED0989C
F0 "UART" 50
F1 "UART.sch" 50
F2 "UART_TX" I L 7700 3650 50 
F3 "UART_RX" O L 7700 3750 50 
$EndSheet
Wire Wire Line
	6450 3650 7700 3650
Wire Wire Line
	6450 3750 7700 3750
Wire Wire Line
	3600 1600 3600 4150
Wire Wire Line
	3600 4150 4250 4150
Wire Wire Line
	2600 1600 3600 1600
Wire Wire Line
	6500 2100 6500 2150
Wire Wire Line
	6500 1700 6500 1800
$Comp
L Device:R_US R?
U 1 1
P 6500 1950
AR Path="/5BAA648F/5ED75633" Ref="R?"  Part="1" 
AR Path="/5BA4B80D/5ED75633" Ref="R?"  Part="1" 
AR Path="/5EBEBADD/5ED75633" Ref="R38"  Part="1" 
AR Path="/5EBEBADD/5ED0989C/5ED75633" Ref="R?"  Part="1" 
F 0 "R38" H 6650 2000 50  0000 C CNN
F 1 "1M" H 6650 1900 50  0000 C CNN
F 2 "Resistor_THT:R_Axial_DIN0207_L6.3mm_D2.5mm_P7.62mm_Horizontal" V 6540 1940 50  0001 C CNN
F 3 "~" H 6500 1950 50  0001 C CNN
	1    6500 1950
	-1   0    0    1   
$EndComp
$Comp
L Device:C C?
U 1 1
P 6950 1950
AR Path="/5EBEBADD/5ED0989C/5ED7563F" Ref="C?"  Part="1" 
AR Path="/5EBEBADD/5ED7563F" Ref="C20"  Part="1" 
F 0 "C20" H 6835 1904 50  0000 R CNN
F 1 "4700pF" H 6835 1995 50  0000 R CNN
F 2 "Capacitor_THT:C_Disc_D4.3mm_W1.9mm_P5.00mm" H 6988 1800 50  0001 C CNN
F 3 "https://www.digikey.com/product-detail/en/kemet/C317C472K1R5TA7301/399-13937-1-ND/6562530" H 6950 1950 50  0001 C CNN
	1    6950 1950
	-1   0    0    1   
$EndComp
$Comp
L power:GND #PWR0114
U 1 1
P 7050 2250
F 0 "#PWR0114" H 7050 2000 50  0001 C CNN
F 1 "GND" H 7055 2077 50  0000 C CNN
F 2 "" H 7050 2250 50  0001 C CNN
F 3 "" H 7050 2250 50  0001 C CNN
	1    7050 2250
	1    0    0    -1  
$EndComp
Wire Wire Line
	7050 1650 7050 2150
Wire Wire Line
	6500 2150 6950 2150
Wire Wire Line
	6950 2150 6950 2100
Wire Wire Line
	6950 2150 7050 2150
Connection ~ 6950 2150
Connection ~ 7050 2150
Wire Wire Line
	7050 2150 7050 2250
Wire Wire Line
	6950 1650 6950 1700
Wire Wire Line
	6500 1700 6950 1700
Connection ~ 6950 1700
Wire Wire Line
	6950 1700 6950 1800
$Comp
L power:+5V #PWR?
U 1 1
P 8100 950
AR Path="/5BAA648F/5EDB1724" Ref="#PWR?"  Part="1" 
AR Path="/5BA4B80D/5EDB1724" Ref="#PWR?"  Part="1" 
AR Path="/5EBEBADD/5EDB1724" Ref="#PWR0115"  Part="1" 
F 0 "#PWR0115" H 8100 800 50  0001 C CNN
F 1 "+5V" H 8115 1123 50  0000 C CNN
F 2 "" H 8100 950 50  0001 C CNN
F 3 "" H 8100 950 50  0001 C CNN
	1    8100 950 
	1    0    0    -1  
$EndComp
$Comp
L Jumper:Jumper_2_Open JP1
U 1 1
P 7650 1050
F 0 "JP1" H 7650 1375 50  0000 C CNN
F 1 "VUSB" H 7650 1284 50  0000 C CNN
F 2 "Connector_PinHeader_2.54mm:PinHeader_1x02_P2.54mm_Vertical" H 7650 1193 50  0000 C CNN
F 3 "~" H 7650 1050 50  0001 C CNN
	1    7650 1050
	1    0    0    -1  
$EndComp
Wire Wire Line
	7350 1050 7450 1050
Wire Wire Line
	8100 1050 8100 950 
Wire Wire Line
	7850 1050 8100 1050
$Comp
L ac125a_dtmf:DMC-16105-LY LCD1
U 1 1
P 5550 1550
F 0 "LCD1" H 5994 1596 50  0000 L CNN
F 1 "DMC-16105-LY" H 5994 1505 50  0000 L CNN
F 2 "Connector_PinHeader_2.54mm:PinHeader_1x15_P2.54mm_Vertical" H 5550 750 50  0001 C CNN
F 3 "https://media.digikey.com/pdf/data%20sheets/optrex%20pdfs/dmc-16105ny-ly-ann.pdf" H 5650 1450 50  0001 C CNN
	1    5550 1550
	1    0    0    -1  
$EndComp
Wire Wire Line
	7900 4450 8650 4450
Wire Wire Line
	7900 4350 8650 4350
Wire Wire Line
	7900 4150 8650 4150
$Comp
L power:GND #PWR0118
U 1 1
P 5550 2300
F 0 "#PWR0118" H 5550 2050 50  0001 C CNN
F 1 "GND" H 5555 2127 50  0000 C CNN
F 2 "" H 5550 2300 50  0001 C CNN
F 3 "" H 5550 2300 50  0001 C CNN
	1    5550 2300
	1    0    0    -1  
$EndComp
Wire Wire Line
	5550 2300 5550 2250
$Comp
L power:+5V #PWR?
U 1 1
P 5550 800
AR Path="/5EE91B91" Ref="#PWR?"  Part="1" 
AR Path="/5EBEBADD/5EE91B91" Ref="#PWR0119"  Part="1" 
F 0 "#PWR0119" H 5550 650 50  0001 C CNN
F 1 "+5V" H 5565 973 50  0000 C CNN
F 2 "" H 5550 800 50  0001 C CNN
F 3 "" H 5550 800 50  0001 C CNN
	1    5550 800 
	1    0    0    -1  
$EndComp
Wire Wire Line
	5550 850  5550 800 
NoConn ~ 5150 1350
NoConn ~ 5150 1450
NoConn ~ 5150 1550
NoConn ~ 5150 1650
Text Label 7900 4150 0    50   ~ 0
SSR_SER_DATA
Text Label 3300 3150 0    50   ~ 0
SSR_SER_DATA
Text Label 7900 4450 0    50   ~ 0
SSR_OE_
Wire Wire Line
	8650 4250 7900 4250
Text Label 7900 4250 0    50   ~ 0
SSR_SRCLK
Text Label 7900 4350 0    50   ~ 0
SSR_RCLK
Text Label 3850 3450 0    50   ~ 0
SSR_SRCLK
Text Label 3850 3350 0    50   ~ 0
SSR_RCLK
Wire Wire Line
	4350 1050 5150 1050
Wire Wire Line
	4350 1150 5150 1150
Wire Wire Line
	4350 1250 5150 1250
Wire Wire Line
	4350 1750 5150 1750
Wire Wire Line
	4350 1850 5150 1850
Wire Wire Line
	4350 1950 5150 1950
Wire Wire Line
	4350 2050 5150 2050
Text Label 4350 1050 0    50   ~ 0
LCD_RS
Text Label 4350 1150 0    50   ~ 0
LCD_RW
Text Label 4350 1250 0    50   ~ 0
LCD_E
Text Label 4350 1750 0    50   ~ 0
LCD_DB4
Text Label 4350 1850 0    50   ~ 0
LCD_DB5
Text Label 4350 1950 0    50   ~ 0
LCD_DB6
Text Label 4350 2050 0    50   ~ 0
LCD_DB7
Wire Wire Line
	6900 4350 6450 4350
Wire Wire Line
	6900 4250 6450 4250
Wire Wire Line
	6900 4150 6450 4150
Text Label 6900 4350 0    50   ~ 0
LCD_RS
Text Label 6900 4450 0    50   ~ 0
LCD_RW
Wire Wire Line
	6900 4450 6450 4450
Wire Wire Line
	6900 4550 6450 4550
Text Label 6900 4550 0    50   ~ 0
LCD_E
Text Label 6900 4150 0    50   ~ 0
LCD_DB7
Text Label 6900 4250 0    50   ~ 0
LCD_DB6
Wire Wire Line
	3650 4650 4250 4650
Text Label 3650 4650 0    50   ~ 0
LCD_DB4
Wire Wire Line
	4250 3750 3700 3750
Text Label 3700 3750 0    50   ~ 0
LCD_DB5
Text Notes 7450 7500 0    50   ~ 0
OKI AC125A DTMF Converter - Microcontroller and Peripherals
Text Notes 8150 7650 0    50   ~ 0
2020-05-17
Text Notes 10550 7650 0    50   ~ 0
1
Text Notes 8300 1300 0    50   ~ 0
OR0 Active
Text Notes 8350 3050 0    50   ~ 0
OR1 Active
Text Notes 7100 6750 0    100  Italic 20
OKI AC125A Crossbar PBX DTMF Converter
Text Notes 7150 6900 0    50   ~ 0
(c) 2020, Howard M. Harte - WZ2Q
Wire Wire Line
	9250 1750 9250 1650
Wire Wire Line
	9250 1650 9400 1650
NoConn ~ 6450 3350
$EndSCHEMATC
